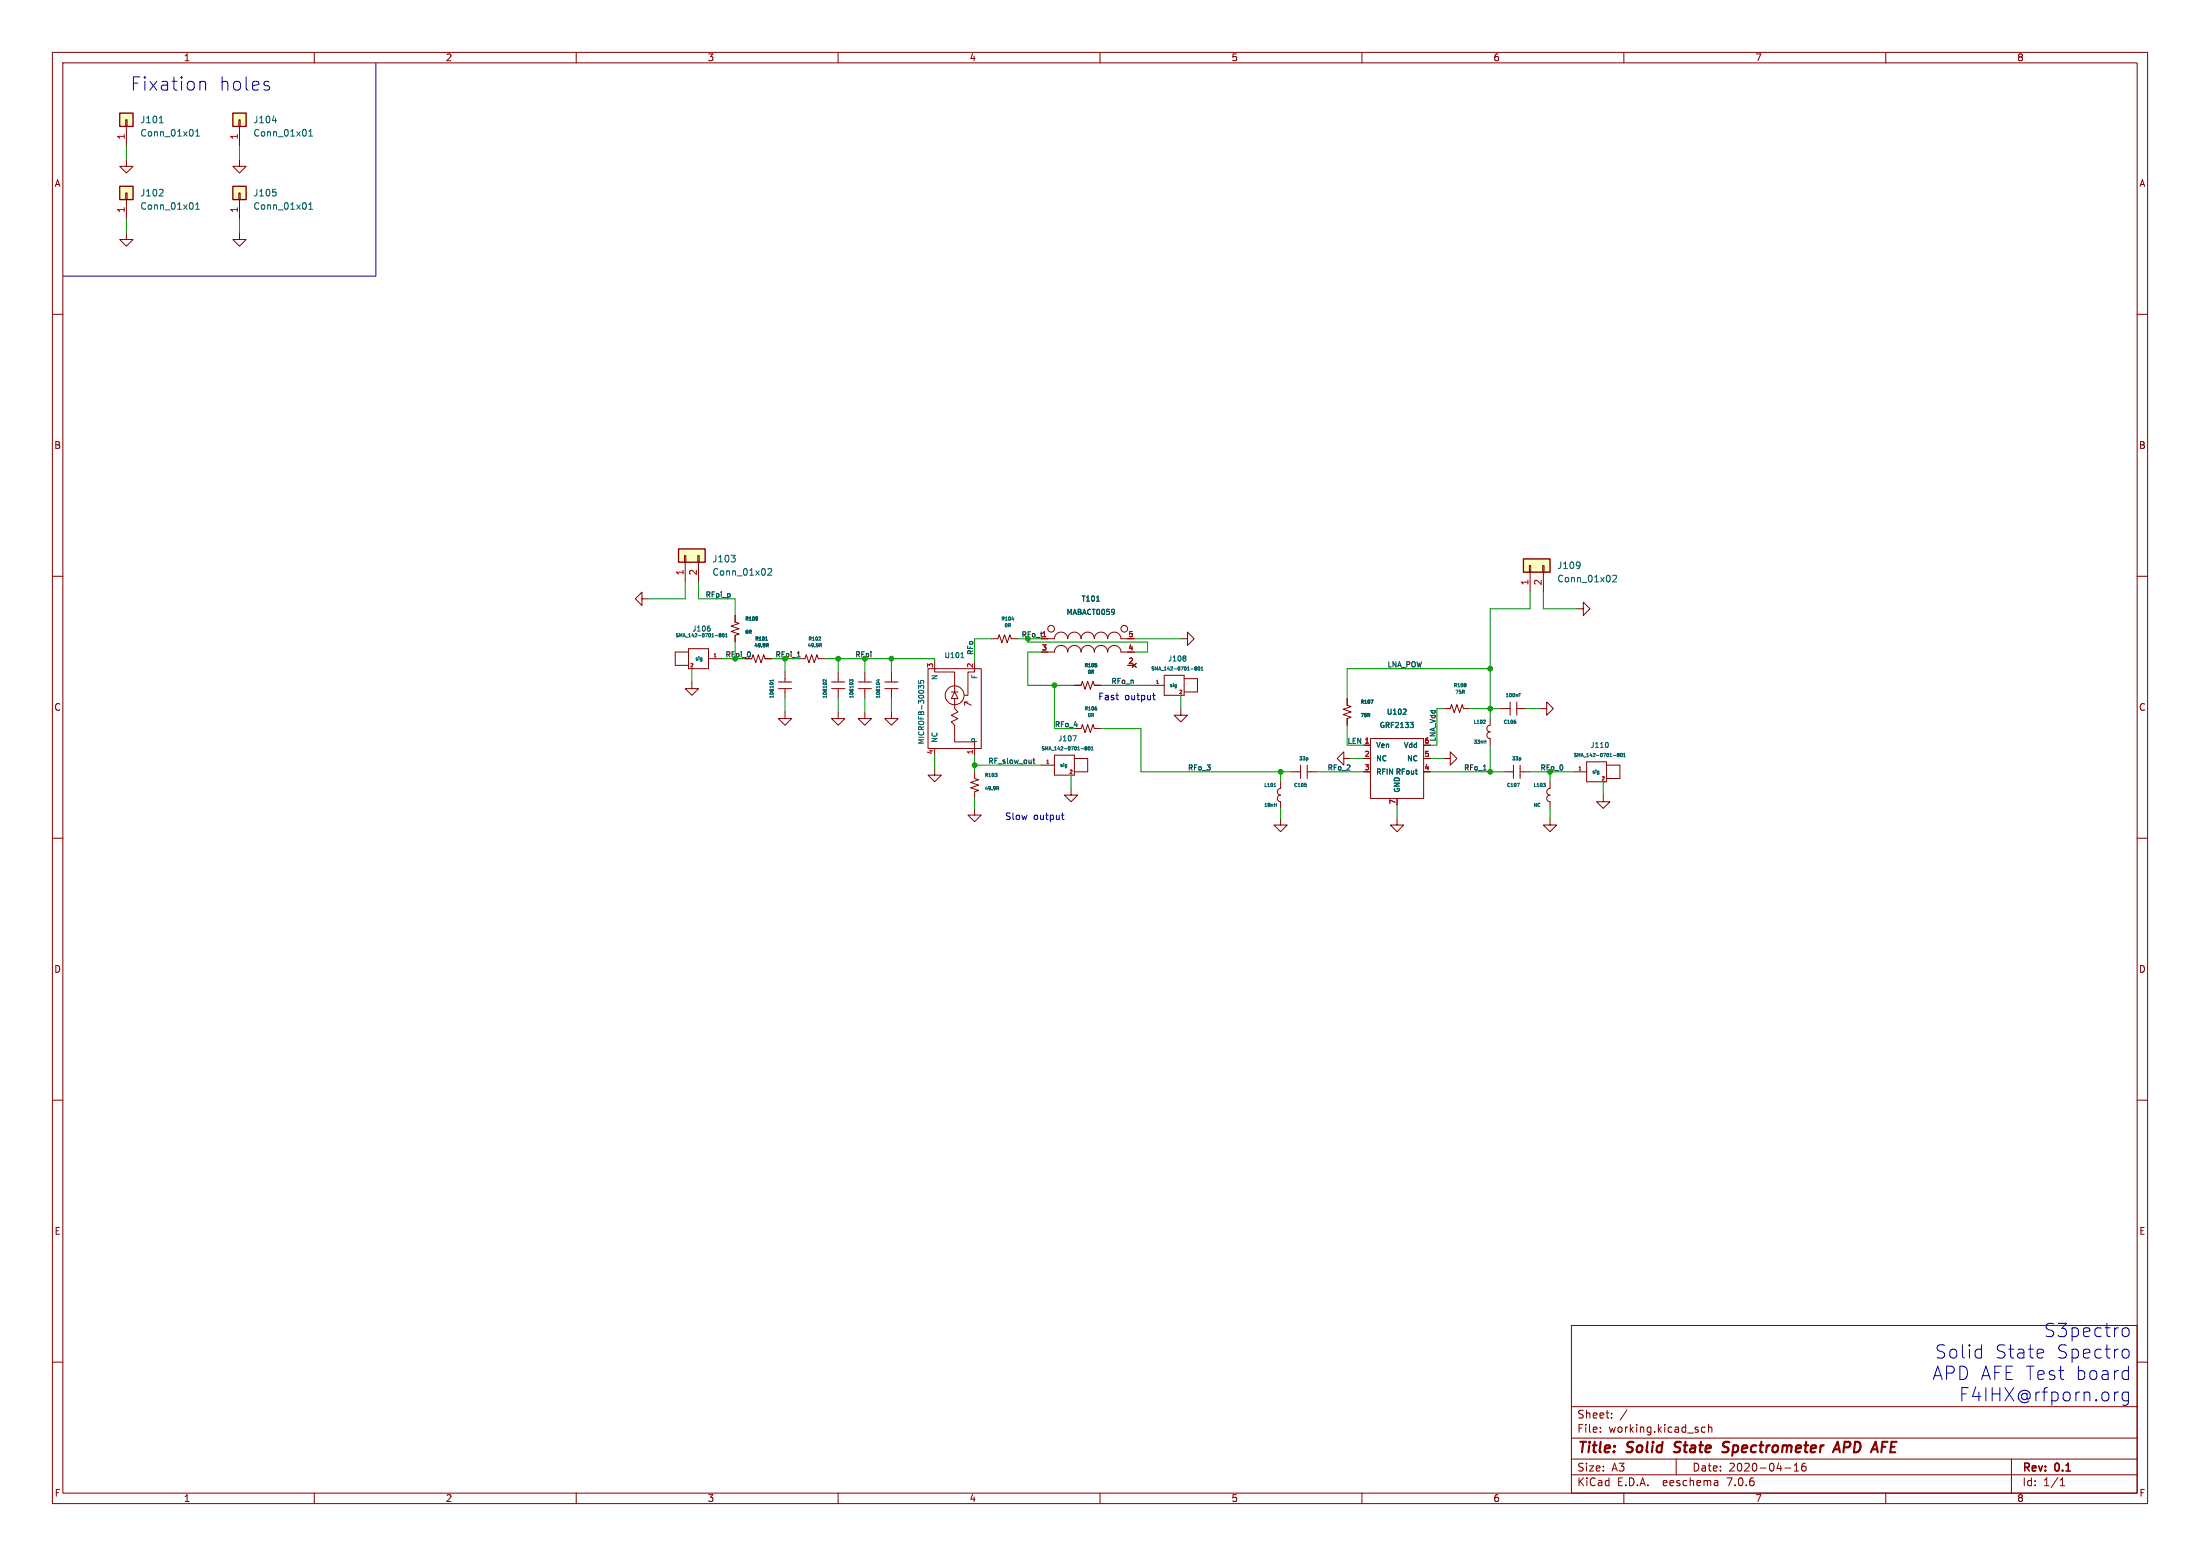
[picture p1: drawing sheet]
EESchema Schematic File Version 4
EELAYER 30 0
EELAYER END
$Descr A3 16535 11693
encoding utf-8
Sheet 1 1
Title "Solid State Spectrometer APD AFE"
Date "2020-04-16"
Rev "0.1"
Comp ""
Comment1 ""
Comment2 ""
Comment3 ""
Comment4 ""
$EndDescr
Text Notes 16025 10550 2    100  ~ 0
S3pectro\nSolid State Spectro\nAPD AFE Test board\nF4IHX@rfporn.org
$Comp
L SiPM:MICROFB-30035 U101
U 1 1
P 7175 5350
F 0 "U101" V 6750 5350 39  0000 C CNN
F 1 "MICROFB-30035" H 7175 5100 39  0000 C CNN
F 2 "Opto:MicroFC-30035-SMT" H 7150 5500 100 0001 C CNN
F 3 "" H 7150 5500 100 0001 C CNN
	1    7175 5350
	0    1    1    0   
$EndComp
$Comp
L passives:CAP_0402 C104
U 1 1
P 6700 5150
F 0 "C104" H 6750 5250 25  0000 R CNN
F 1 "10n" H 6675 5250 25  0000 R CNN
F 2 "SM0402" H 6700 5250 60  0001 C CNN
F 3 "" H 6700 5150 60  0000 C CNN
	1    6700 5150
	0    -1   -1   0   
$EndComp
$Comp
L power:GND #PWR0101
U 1 1
P 6700 5350
F 0 "#PWR0101" H 6700 5100 50  0001 C CNN
F 1 "GND" H 6725 5150 50  0001 C CNN
F 2 "" H 6700 5350 50  0001 C CNN
F 3 "" H 6700 5350 50  0001 C CNN
	1    6700 5350
	1    0    0    -1  
$EndComp
Wire Wire Line
	6700 5250 6700 5350
Wire Wire Line
	6700 5050 6700 4950
Wire Wire Line
	6700 4950 7025 4950
Wire Wire Line
	7025 4950 7025 4975
$Comp
L power:GND #PWR0102
U 1 1
P 7025 5775
F 0 "#PWR0102" H 7025 5525 50  0001 C CNN
F 1 "GND" H 7050 5575 50  0001 C CNN
F 2 "" H 7025 5775 50  0001 C CNN
F 3 "" H 7025 5775 50  0001 C CNN
	1    7025 5775
	1    0    0    -1  
$EndComp
Wire Wire Line
	7025 5675 7025 5775
$Comp
L passives:CAP_0402 C103
U 1 1
P 6500 5150
F 0 "C103" H 6550 5250 25  0000 R CNN
F 1 "10n" H 6475 5250 25  0000 R CNN
F 2 "SM0402" H 6500 5250 60  0001 C CNN
F 3 "" H 6500 5150 60  0000 C CNN
	1    6500 5150
	0    -1   -1   0   
$EndComp
$Comp
L power:GND #PWR0103
U 1 1
P 6500 5350
F 0 "#PWR0103" H 6500 5100 50  0001 C CNN
F 1 "GND" H 6525 5150 50  0001 C CNN
F 2 "" H 6500 5350 50  0001 C CNN
F 3 "" H 6500 5350 50  0001 C CNN
	1    6500 5350
	1    0    0    -1  
$EndComp
Wire Wire Line
	6500 5250 6500 5350
Wire Wire Line
	6500 5050 6500 4950
$Comp
L passives:CAP_0402 C102
U 1 1
P 6300 5150
F 0 "C102" H 6350 5250 25  0000 R CNN
F 1 "10n" H 6275 5250 25  0000 R CNN
F 2 "SM0402" H 6300 5250 60  0001 C CNN
F 3 "" H 6300 5150 60  0000 C CNN
	1    6300 5150
	0    -1   -1   0   
$EndComp
$Comp
L power:GND #PWR0104
U 1 1
P 6300 5350
F 0 "#PWR0104" H 6300 5100 50  0001 C CNN
F 1 "GND" H 6325 5150 50  0001 C CNN
F 2 "" H 6300 5350 50  0001 C CNN
F 3 "" H 6300 5350 50  0001 C CNN
	1    6300 5350
	1    0    0    -1  
$EndComp
Wire Wire Line
	6300 5250 6300 5350
Wire Wire Line
	6300 5050 6300 4950
Wire Wire Line
	6700 4950 6500 4950
Connection ~ 6700 4950
Wire Wire Line
	6500 4950 6300 4950
Connection ~ 6500 4950
$Comp
L passives:RES_0402 R102
U 1 1
P 6100 4950
F 0 "R102" H 6125 5100 25  0000 C CNN
F 1 "49.9R" H 6125 5050 25  0000 C CNN
F 2 "SM0402" H 6100 4950 60  0001 C CNN
F 3 "" H 6100 4950 60  0000 C CNN
	1    6100 4950
	1    0    0    -1  
$EndComp
$Comp
L passives:CAP_0402 C101
U 1 1
P 5900 5150
F 0 "C101" H 5950 5250 25  0000 R CNN
F 1 "10n" H 5875 5250 25  0000 R CNN
F 2 "SM0402" H 5900 5250 60  0001 C CNN
F 3 "" H 5900 5150 60  0000 C CNN
	1    5900 5150
	0    -1   -1   0   
$EndComp
$Comp
L power:GND #PWR0105
U 1 1
P 5900 5350
F 0 "#PWR0105" H 5900 5100 50  0001 C CNN
F 1 "GND" H 5925 5150 50  0001 C CNN
F 2 "" H 5900 5350 50  0001 C CNN
F 3 "" H 5900 5350 50  0001 C CNN
	1    5900 5350
	1    0    0    -1  
$EndComp
Wire Wire Line
	5900 5250 5900 5350
Wire Wire Line
	5900 5050 5900 4950
$Comp
L passives:RES_0402 R101
U 1 1
P 5700 4950
F 0 "R101" H 5725 5100 25  0000 C CNN
F 1 "49.9R" H 5725 5050 25  0000 C CNN
F 2 "SM0402" H 5700 4950 60  0001 C CNN
F 3 "" H 5700 4950 60  0000 C CNN
	1    5700 4950
	1    0    0    -1  
$EndComp
Wire Wire Line
	6200 4950 6300 4950
Connection ~ 6300 4950
Wire Wire Line
	5900 4950 6000 4950
Wire Wire Line
	5800 4950 5900 4950
Connection ~ 5900 4950
$Comp
L CINCH:SMA_142-0701-801 J106
U 1 1
P 5275 4950
F 0 "J106" H 5275 5175 39  0000 C CNN
F 1 "SMA_142-0701-801" H 5275 5125 25  0000 C CNN
F 2 "Connectors_RF:CINCH_142-0701-801" H 5275 4950 60  0001 C CNN
F 3 "" H 5275 4950 60  0001 C CNN
F 4 "1.73" H 5275 4950 50  0001 C CNN "PCB_Thick"
F 5 "9.52" H 5275 4950 50  0001 C CNN "Width"
F 6 " 530-142-0701-801" H 5275 4950 50  0001 C CNN "SKU"
F 7 "MOUSER" H 5275 4950 50  0001 C CNN "Vendor"
	1    5275 4950
	1    0    0    -1  
$EndComp
$Comp
L power:GND #PWR0106
U 1 1
P 5200 5125
F 0 "#PWR0106" H 5200 4875 50  0001 C CNN
F 1 "GND" H 5225 4925 50  0001 C CNN
F 2 "" H 5200 5125 50  0001 C CNN
F 3 "" H 5200 5125 50  0001 C CNN
	1    5200 5125
	1    0    0    -1  
$EndComp
Wire Wire Line
	5200 5025 5200 5125
$Comp
L passives:RES_0402 R103
U 1 1
P 7325 5900
F 0 "R103" V 7250 5975 25  0000 L CNN
F 1 "49.9R" V 7350 5975 25  0000 L CNN
F 2 "SM0402" H 7325 5900 60  0001 C CNN
F 3 "" H 7325 5900 60  0000 C CNN
	1    7325 5900
	0    1    1    0   
$EndComp
Wire Wire Line
	7325 5675 7325 5750
$Comp
L power:GND #PWR0107
U 1 1
P 7325 6075
F 0 "#PWR0107" H 7325 5825 50  0001 C CNN
F 1 "GND" H 7350 5875 50  0001 C CNN
F 2 "" H 7325 6075 50  0001 C CNN
F 3 "" H 7325 6075 50  0001 C CNN
	1    7325 6075
	1    0    0    -1  
$EndComp
Wire Wire Line
	7325 6000 7325 6075
$Comp
L CINCH:SMA_142-0701-801 J107
U 1 1
P 7975 5750
F 0 "J107" H 7925 5950 39  0000 C CNN
F 1 "SMA_142-0701-801" H 7925 5875 25  0000 C CNN
F 2 "Connectors_RF:CINCH_142-0701-801" H 7975 5750 60  0001 C CNN
F 3 "" H 7975 5750 60  0001 C CNN
F 4 "1.73" H 7975 5750 50  0001 C CNN "PCB_Thick"
F 5 "9.52" H 7975 5750 50  0001 C CNN "Width"
F 6 " 530-142-0701-801" H 7975 5750 50  0001 C CNN "SKU"
F 7 "MOUSER" H 7975 5750 50  0001 C CNN "Vendor"
	1    7975 5750
	-1   0    0    -1  
$EndComp
$Comp
L power:GND #PWR0108
U 1 1
P 8050 5925
F 0 "#PWR0108" H 8050 5675 50  0001 C CNN
F 1 "GND" H 8075 5725 50  0001 C CNN
F 2 "" H 8050 5925 50  0001 C CNN
F 3 "" H 8050 5925 50  0001 C CNN
	1    8050 5925
	-1   0    0    -1  
$EndComp
Wire Wire Line
	8050 5825 8050 5925
Wire Wire Line
	7325 5750 7825 5750
Connection ~ 7325 5750
Wire Wire Line
	7325 5750 7325 5800
Text Notes 7550 6175 0    50   ~ 0
Slow output
$Comp
L MABACT0059:MABACT0059 T101
U 1 1
P 8175 4800
F 0 "T101" H 8200 5100 39  0000 C CNN
F 1 "MABACT0059" H 8200 5000 39  0000 C CNN
F 2 "Macom:MABACT0059" H 8175 4800 50  0001 C CNN
F 3 "" H 8175 4800 50  0001 C CNN
	1    8175 4800
	1    0    0    -1  
$EndComp
Wire Wire Line
	7325 4975 7325 4800
Wire Wire Line
	8525 4900 8625 4900
Wire Wire Line
	8625 4900 8625 4825
Wire Wire Line
	8625 4825 7725 4825
Wire Wire Line
	7725 4825 7725 4800
Wire Wire Line
	7725 4800 7825 4800
$Comp
L passives:RES_0402 R104
U 1 1
P 7550 4800
F 0 "R104" H 7575 4950 25  0000 C CNN
F 1 "0R" H 7575 4900 25  0000 C CNN
F 2 "SM0402" H 7550 4800 60  0001 C CNN
F 3 "" H 7550 4800 60  0000 C CNN
	1    7550 4800
	1    0    0    -1  
$EndComp
Wire Wire Line
	7325 4800 7450 4800
Wire Wire Line
	7650 4800 7725 4800
Connection ~ 7725 4800
$Comp
L passives:RES_0402 R105
U 1 1
P 8175 5150
F 0 "R105" H 8200 5300 25  0000 C CNN
F 1 "0R" H 8200 5250 25  0000 C CNN
F 2 "SM0402" H 8175 5150 60  0001 C CNN
F 3 "" H 8175 5150 60  0000 C CNN
	1    8175 5150
	1    0    0    -1  
$EndComp
Wire Wire Line
	7825 4900 7725 4900
Wire Wire Line
	7725 4900 7725 5150
Wire Wire Line
	7725 5150 7925 5150
$Comp
L CINCH:SMA_142-0701-801 J108
U 1 1
P 8800 5150
F 0 "J108" H 8750 5350 39  0000 C CNN
F 1 "SMA_142-0701-801" H 8750 5275 25  0000 C CNN
F 2 "Connectors_RF:CINCH_142-0701-801" H 8800 5150 60  0001 C CNN
F 3 "" H 8800 5150 60  0001 C CNN
F 4 "1.73" H 8800 5150 50  0001 C CNN "PCB_Thick"
F 5 "9.52" H 8800 5150 50  0001 C CNN "Width"
F 6 " 530-142-0701-801" H 8800 5150 50  0001 C CNN "SKU"
F 7 "MOUSER" H 8800 5150 50  0001 C CNN "Vendor"
	1    8800 5150
	-1   0    0    -1  
$EndComp
$Comp
L power:GND #PWR0109
U 1 1
P 8875 5325
F 0 "#PWR0109" H 8875 5075 50  0001 C CNN
F 1 "GND" H 8900 5125 50  0001 C CNN
F 2 "" H 8875 5325 50  0001 C CNN
F 3 "" H 8875 5325 50  0001 C CNN
	1    8875 5325
	-1   0    0    -1  
$EndComp
Wire Wire Line
	8875 5225 8875 5325
Wire Wire Line
	8275 5150 8650 5150
$Comp
L power:GND #PWR0110
U 1 1
P 8875 4800
F 0 "#PWR0110" H 8875 4550 50  0001 C CNN
F 1 "GND" H 8900 4600 50  0001 C CNN
F 2 "" H 8875 4800 50  0001 C CNN
F 3 "" H 8875 4800 50  0001 C CNN
	1    8875 4800
	0    -1   1    0   
$EndComp
Wire Wire Line
	8525 4800 8875 4800
Text Notes 8250 5275 0    50   ~ 0
Fast output
$Comp
L passives:RES_0402 R106
U 1 1
P 8175 5475
F 0 "R106" H 8200 5625 25  0000 C CNN
F 1 "0R" H 8200 5575 25  0000 C CNN
F 2 "SM0402" H 8175 5475 60  0001 C CNN
F 3 "" H 8175 5475 60  0000 C CNN
	1    8175 5475
	1    0    0    -1  
$EndComp
Wire Wire Line
	8075 5475 7925 5475
Wire Wire Line
	7925 5475 7925 5150
Connection ~ 7925 5150
Wire Wire Line
	7925 5150 8075 5150
$Comp
L GRF2133:GRF2133 U102
U 1 1
P 10500 5700
F 0 "U102" H 10500 6050 39  0000 C CNN
F 1 "GRF2133" H 10500 5950 39  0000 C CNN
F 2 "QFN:DFN-6_EP_1.5x1.5_Pitch0.5mm" H 10500 5700 50  0001 C CNN
F 3 "" H 10500 5700 50  0001 C CNN
	1    10500 5700
	1    0    0    -1  
$EndComp
$Comp
L power:GND #PWR0111
U 1 1
P 10150 5700
F 0 "#PWR0111" H 10150 5450 50  0001 C CNN
F 1 "GND" V 10150 5525 50  0001 R CNN
F 2 "" H 10150 5700 50  0001 C CNN
F 3 "" H 10150 5700 50  0001 C CNN
	1    10150 5700
	0    1    1    0   
$EndComp
Wire Wire Line
	10150 5700 10250 5700
Wire Wire Line
	10850 5700 10750 5700
$Comp
L power:GND #PWR0112
U 1 1
P 10850 5700
F 0 "#PWR0112" H 10850 5450 50  0001 C CNN
F 1 "GND" V 10850 5525 50  0001 R CNN
F 2 "" H 10850 5700 50  0001 C CNN
F 3 "" H 10850 5700 50  0001 C CNN
	1    10850 5700
	0    -1   -1   0   
$EndComp
Wire Wire Line
	10500 6150 10500 6050
$Comp
L power:GND #PWR0113
U 1 1
P 10500 6150
F 0 "#PWR0113" H 10500 5900 50  0001 C CNN
F 1 "GND" V 10500 5975 50  0001 R CNN
F 2 "" H 10500 6150 50  0001 C CNN
F 3 "" H 10500 6150 50  0001 C CNN
	1    10500 6150
	1    0    0    -1  
$EndComp
$Comp
L passives:CAP_0402 C105
U 1 1
P 9800 5800
F 0 "C105" H 9775 5700 25  0000 C CNN
F 1 "33p" H 9800 5900 25  0000 C CNN
F 2 "SM0402" H 9800 5900 60  0001 C CNN
F 3 "" H 9800 5800 60  0000 C CNN
	1    9800 5800
	1    0    0    -1  
$EndComp
Wire Wire Line
	9900 5800 10250 5800
$Comp
L passives:IND_0402 L101
U 1 1
P 9625 5975
F 0 "L101" V 9700 6100 25  0000 R CNN
F 1 "18nH" V 9550 6100 25  0000 R CNN
F 2 "SM0402" H 9625 5975 60  0001 C CNN
F 3 "" H 9625 5975 60  0000 C CNN
	1    9625 5975
	0    -1   -1   0   
$EndComp
$Comp
L power:GND #PWR0114
U 1 1
P 9625 6150
F 0 "#PWR0114" H 9625 5900 50  0001 C CNN
F 1 "GND" V 9625 5975 50  0001 R CNN
F 2 "" H 9625 6150 50  0001 C CNN
F 3 "" H 9625 6150 50  0001 C CNN
	1    9625 6150
	1    0    0    -1  
$EndComp
Wire Wire Line
	9625 6150 9625 6075
Wire Wire Line
	9625 5875 9625 5800
Wire Wire Line
	9625 5800 9700 5800
Wire Wire Line
	8275 5475 8575 5475
Wire Wire Line
	8575 5475 8575 5800
Wire Wire Line
	8575 5800 9625 5800
Connection ~ 9625 5800
$Comp
L passives:IND_0402 L102
U 1 1
P 11200 5500
F 0 "L102" V 11275 5625 25  0000 R CNN
F 1 "33nH" V 11125 5625 25  0000 R CNN
F 2 "SM0402" H 11200 5500 60  0001 C CNN
F 3 "" H 11200 5500 60  0000 C CNN
	1    11200 5500
	0    -1   -1   0   
$EndComp
Wire Wire Line
	10750 5800 11200 5800
Wire Wire Line
	11200 5800 11200 5600
$Comp
L passives:RES_0402 R108
U 1 1
P 10950 5325
F 0 "R108" H 10975 5500 25  0000 C CNN
F 1 "75R" H 10975 5450 25  0000 C CNN
F 2 "SM0402" H 10950 5325 60  0001 C CNN
F 3 "" H 10950 5325 60  0000 C CNN
	1    10950 5325
	1    0    0    -1  
$EndComp
Wire Wire Line
	10750 5600 10800 5600
Wire Wire Line
	10800 5600 10800 5325
Wire Wire Line
	10800 5325 10850 5325
Wire Wire Line
	11200 5325 11200 5400
Wire Wire Line
	11050 5325 11200 5325
$Comp
L passives:CAP_0402 C106
U 1 1
P 11375 5325
F 0 "C106" H 11350 5225 25  0000 C CNN
F 1 "100nF" H 11375 5425 25  0000 C CNN
F 2 "SM0402" H 11375 5425 60  0001 C CNN
F 3 "" H 11375 5325 60  0000 C CNN
	1    11375 5325
	1    0    0    -1  
$EndComp
Wire Wire Line
	11200 5325 11275 5325
Connection ~ 11200 5325
$Comp
L power:GND #PWR0115
U 1 1
P 11575 5325
F 0 "#PWR0115" H 11575 5075 50  0001 C CNN
F 1 "GND" V 11575 5150 50  0001 R CNN
F 2 "" H 11575 5325 50  0001 C CNN
F 3 "" H 11575 5325 50  0001 C CNN
	1    11575 5325
	0    -1   -1   0   
$EndComp
Wire Wire Line
	11475 5325 11575 5325
$Comp
L passives:RES_0402 R107
U 1 1
P 10125 5350
F 0 "R107" V 10050 5450 25  0000 L CNN
F 1 "75R" V 10150 5450 25  0000 L CNN
F 2 "SM0402" H 10125 5350 60  0001 C CNN
F 3 "" H 10125 5350 60  0000 C CNN
	1    10125 5350
	0    1    1    0   
$EndComp
Wire Wire Line
	10125 5450 10125 5600
Wire Wire Line
	10125 5600 10250 5600
Wire Wire Line
	10125 5250 10125 5025
Wire Wire Line
	10125 5025 11200 5025
Wire Wire Line
	11200 5025 11200 5325
$Comp
L power:GND #PWR0116
U 1 1
P 4875 4500
F 0 "#PWR0116" H 4875 4250 50  0001 C CNN
F 1 "GND" H 4900 4300 50  0001 C CNN
F 2 "" H 4875 4500 50  0001 C CNN
F 3 "" H 4875 4500 50  0001 C CNN
	1    4875 4500
	0    1    1    0   
$EndComp
$Comp
L power:GND #PWR0117
U 1 1
P 11850 4575
F 0 "#PWR0117" H 11850 4325 50  0001 C CNN
F 1 "GND" H 11875 4375 50  0001 C CNN
F 2 "" H 11850 4575 50  0001 C CNN
F 3 "" H 11850 4575 50  0001 C CNN
	1    11850 4575
	0    -1   1    0   
$EndComp
Wire Wire Line
	11200 4575 11200 5025
Connection ~ 11200 5025
$Comp
L passives:CAP_0402 C107
U 1 1
P 11400 5800
F 0 "C107" H 11375 5700 25  0000 C CNN
F 1 "33p" H 11400 5900 25  0000 C CNN
F 2 "SM0402" H 11400 5900 60  0001 C CNN
F 3 "" H 11400 5800 60  0000 C CNN
	1    11400 5800
	1    0    0    -1  
$EndComp
Wire Wire Line
	11300 5800 11200 5800
Connection ~ 11200 5800
$Comp
L passives:IND_0402 L103
U 1 1
P 11650 5975
F 0 "L103" V 11725 6100 25  0000 R CNN
F 1 "NC" V 11575 6100 25  0000 R CNN
F 2 "SM0402" H 11650 5975 60  0001 C CNN
F 3 "" H 11650 5975 60  0000 C CNN
	1    11650 5975
	0    -1   -1   0   
$EndComp
$Comp
L power:GND #PWR0118
U 1 1
P 11650 6150
F 0 "#PWR0118" H 11650 5900 50  0001 C CNN
F 1 "GND" V 11650 5975 50  0001 R CNN
F 2 "" H 11650 6150 50  0001 C CNN
F 3 "" H 11650 6150 50  0001 C CNN
	1    11650 6150
	1    0    0    -1  
$EndComp
Wire Wire Line
	11650 6150 11650 6075
Wire Wire Line
	11500 5800 11650 5800
Wire Wire Line
	11650 5800 11650 5875
$Comp
L CINCH:SMA_142-0701-801 J110
U 1 1
P 11975 5800
F 0 "J110" H 11925 6000 39  0000 C CNN
F 1 "SMA_142-0701-801" H 11925 5925 25  0000 C CNN
F 2 "Connectors_RF:CINCH_142-0701-801" H 11975 5800 60  0001 C CNN
F 3 "" H 11975 5800 60  0001 C CNN
F 4 "1.73" H 11975 5800 50  0001 C CNN "PCB_Thick"
F 5 "9.52" H 11975 5800 50  0001 C CNN "Width"
F 6 " 530-142-0701-801" H 11975 5800 50  0001 C CNN "SKU"
F 7 "MOUSER" H 11975 5800 50  0001 C CNN "Vendor"
	1    11975 5800
	-1   0    0    -1  
$EndComp
$Comp
L power:GND #PWR0119
U 1 1
P 12050 5975
F 0 "#PWR0119" H 12050 5725 50  0001 C CNN
F 1 "GND" H 12075 5775 50  0001 C CNN
F 2 "" H 12050 5975 50  0001 C CNN
F 3 "" H 12050 5975 50  0001 C CNN
	1    12050 5975
	-1   0    0    -1  
$EndComp
Wire Wire Line
	12050 5875 12050 5975
Wire Wire Line
	11825 5800 11650 5800
Connection ~ 11650 5800
$Comp
L Connector_Generic:Conn_01x01 J101
U 1 1
P 950 900
F 0 "J101" V 950 800 50  0000 R CNN
F 1 "Conn_01x01" V 850 800 50  0000 R CNN
F 2 "Mounting_Holes:3.45MM_NOTPLATED" H 950 900 50  0001 C CNN
F 3 "~" H 950 900 50  0001 C CNN
	1    950  900 
	0    -1   -1   0   
$EndComp
$Comp
L power:GND #PWR0120
U 1 1
P 950 1200
F 0 "#PWR0120" H 950 950 50  0001 C CNN
F 1 "GND" H 975 1000 50  0001 C CNN
F 2 "" H 950 1200 50  0001 C CNN
F 3 "" H 950 1200 50  0001 C CNN
	1    950  1200
	1    0    0    -1  
$EndComp
Wire Wire Line
	950  1100 950  1200
$Comp
L Connector_Generic:Conn_01x01 J102
U 1 1
P 950 1450
F 0 "J102" V 950 1350 50  0000 R CNN
F 1 "Conn_01x01" V 850 1350 50  0000 R CNN
F 2 "Mounting_Holes:3.45MM_NOTPLATED" H 950 1450 50  0001 C CNN
F 3 "~" H 950 1450 50  0001 C CNN
	1    950  1450
	0    -1   -1   0   
$EndComp
$Comp
L power:GND #PWR0121
U 1 1
P 950 1750
F 0 "#PWR0121" H 950 1500 50  0001 C CNN
F 1 "GND" H 975 1550 50  0001 C CNN
F 2 "" H 950 1750 50  0001 C CNN
F 3 "" H 950 1750 50  0001 C CNN
	1    950  1750
	1    0    0    -1  
$EndComp
Wire Wire Line
	950  1650 950  1750
$Comp
L Connector_Generic:Conn_01x01 J104
U 1 1
P 1800 900
F 0 "J104" V 1800 800 50  0000 R CNN
F 1 "Conn_01x01" V 1700 800 50  0000 R CNN
F 2 "Mounting_Holes:3.45MM_NOTPLATED" H 1800 900 50  0001 C CNN
F 3 "~" H 1800 900 50  0001 C CNN
	1    1800 900 
	0    -1   -1   0   
$EndComp
$Comp
L power:GND #PWR0122
U 1 1
P 1800 1200
F 0 "#PWR0122" H 1800 950 50  0001 C CNN
F 1 "GND" H 1825 1000 50  0001 C CNN
F 2 "" H 1800 1200 50  0001 C CNN
F 3 "" H 1800 1200 50  0001 C CNN
	1    1800 1200
	1    0    0    -1  
$EndComp
Wire Wire Line
	1800 1100 1800 1200
$Comp
L Connector_Generic:Conn_01x01 J105
U 1 1
P 1800 1450
F 0 "J105" V 1800 1350 50  0000 R CNN
F 1 "Conn_01x01" V 1700 1350 50  0000 R CNN
F 2 "Mounting_Holes:3.45MM_NOTPLATED" H 1800 1450 50  0001 C CNN
F 3 "~" H 1800 1450 50  0001 C CNN
	1    1800 1450
	0    -1   -1   0   
$EndComp
$Comp
L power:GND #PWR0123
U 1 1
P 1800 1750
F 0 "#PWR0123" H 1800 1500 50  0001 C CNN
F 1 "GND" H 1825 1550 50  0001 C CNN
F 2 "" H 1800 1750 50  0001 C CNN
F 3 "" H 1800 1750 50  0001 C CNN
	1    1800 1750
	1    0    0    -1  
$EndComp
Wire Wire Line
	1800 1650 1800 1750
Wire Notes Line
	475  2075 2825 2075
Wire Notes Line
	2825 2075 2825 475 
Text Notes 975  700  0    100  ~ 0
Fixation holes
$Comp
L Connector_Generic:Conn_01x02 J103
U 1 1
P 5150 4175
F 0 "J103" V 5125 3975 50  0000 R CNN
F 1 "Conn_01x02" V 5025 3975 50  0000 R CNN
F 2 "Connectors_254mm:pin_array_2x1" H 5150 4175 50  0001 C CNN
F 3 "~" H 5150 4175 50  0001 C CNN
	1    5150 4175
	0    -1   -1   0   
$EndComp
Wire Wire Line
	5250 4500 5250 4375
Wire Wire Line
	5250 4500 5525 4500
Wire Wire Line
	5150 4500 5150 4375
Wire Wire Line
	4875 4500 5150 4500
$Comp
L Connector_Generic:Conn_01x02 J109
U 1 1
P 11500 4250
F 0 "J109" V 11500 4050 50  0000 R CNN
F 1 "Conn_01x02" V 11400 4050 50  0000 R CNN
F 2 "Connectors_254mm:pin_array_2x1" H 11500 4250 50  0001 C CNN
F 3 "~" H 11500 4250 50  0001 C CNN
	1    11500 4250
	0    -1   -1   0   
$EndComp
Wire Wire Line
	11600 4575 11600 4450
Wire Wire Line
	11600 4575 11850 4575
Wire Wire Line
	11500 4575 11500 4450
Wire Wire Line
	11200 4575 11500 4575
$Comp
L passives:RES_0402 R109
U 1 1
P 5525 4725
F 0 "R109" V 5450 4800 25  0000 L CNN
F 1 "0R" V 5550 4800 25  0000 L CNN
F 2 "SM0402" H 5525 4725 60  0001 C CNN
F 3 "" H 5525 4725 60  0000 C CNN
	1    5525 4725
	0    1    1    0   
$EndComp
Wire Wire Line
	5425 4950 5525 4950
Wire Wire Line
	5525 4825 5525 4950
Connection ~ 5525 4950
Wire Wire Line
	5525 4950 5600 4950
Wire Wire Line
	5525 4500 5525 4625
Text Label 11575 5800 0    39   ~ 0
RFo_0
Text Label 11000 5800 0    39   ~ 0
RFo_1
Text Label 9975 5800 0    39   ~ 0
RFo_2
Text Label 8925 5800 0    39   ~ 0
RFo_3
Text Label 7925 5475 0    39   ~ 0
RFo_4
Text Label 8350 5150 0    39   ~ 0
RFo_n
Text Label 7675 4800 0    39   ~ 0
RFo_t
Text Label 7325 4925 1    39   ~ 0
RFo
Text Label 10425 5025 0    39   ~ 0
LNA_POW
Text Label 10125 5600 0    39   ~ 0
LEN
Text Label 10800 5575 1    39   ~ 0
LNA_Vdd
Text Label 7425 5750 0    39   ~ 0
RF_slow_out
Text Label 6425 4950 0    39   ~ 0
RFpi
Text Label 5450 4950 0    39   ~ 0
RFpi_0
Text Label 5825 4950 0    39   ~ 0
RFpi_1
Text Label 5300 4500 0    39   ~ 0
RFpi_p
$EndSCHEMATC
